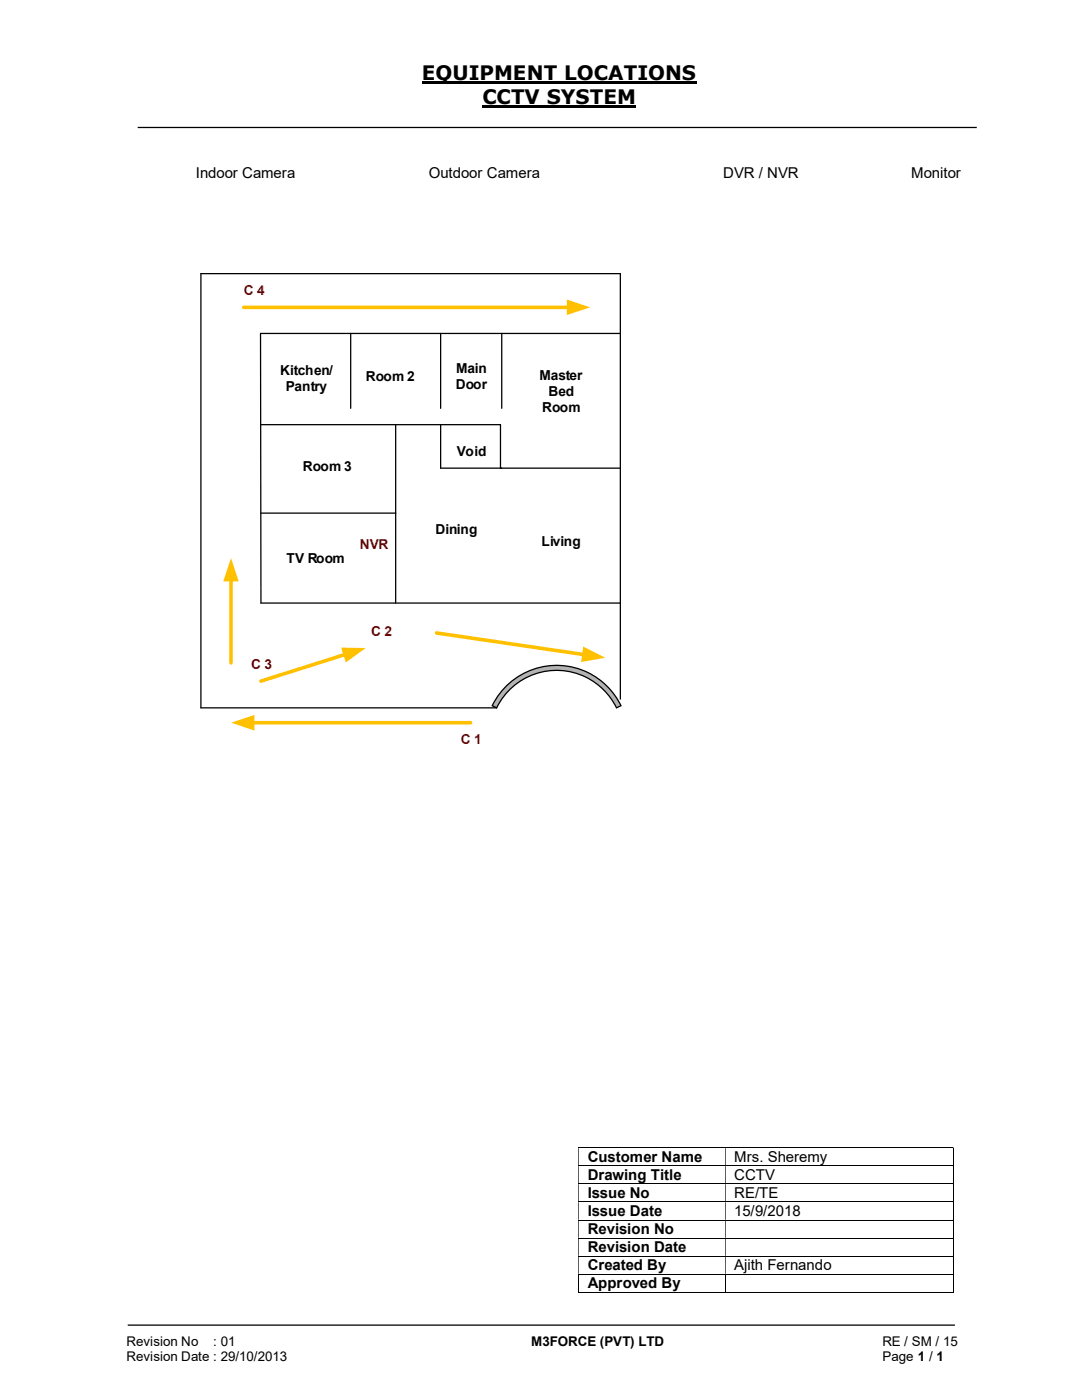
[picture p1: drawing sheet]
<svg xmlns="http://www.w3.org/2000/svg" width="216mm" height="279mm" viewBox="0 0 216 279" stroke-linecap="round" stroke-linejoin="round" font-family="sans-serif">
<path d="M84.2 16.4h54.8M96.3 21.3h30.7" fill="none" stroke="#000" stroke-width=".42"/>
<path d="M27.5 25.4h167.4M70 66.5v15M87.9 66.5v15M100.1 66.5v15M123.8 66.5h-71.8l.1 53.9h71.7M52 84.8h47.9v8.6M79 84.8v35.6M87.9 84.8v8.6h35.9M52 102.4h27M123.8 139.5v-84.9h-83.7v86.7M25.5 264.5h165" fill="none" stroke="#000" stroke-width=".25"/>
<g fill="none" stroke="#000" stroke-width=".2">
<path d="M115.4 229.1h74.7M115.4 232.7h74.7M115.4 236.3h74.7M115.4 239.9h74.7M190.2 229.2v3.4M190.2 232.7v3.5M190.2 236.3v3.5M190.2 239.9v3.5M115.4 243.5h74.7M115.4 247.1h74.7M115.4 250.7h74.7M115.4 254.3h74.7"/>
<path d="M115.4 257.9h29.3M115.5 254.4v3.6M144.8 254.4v3.6M144.8 257.9h45.3M190.2 243.6v3.4M190.2 247.1v3.5M190.2 250.8v3.4M190.2 254.4v3.6"/>
</g>
<g fill="#000">
<path d="M190.1 229h.2v.2h-.2zM115.4 229.2h.1v3.4h-.1zM144.7 229.2h.1v3.4h-.1z" fill-rule="evenodd"/>
<path d="M190.1 232.6h.2v.1h-.2zM115.4 232.7h.1v3.5h-.1zM144.7 232.7h.1v3.5h-.1z" fill-rule="evenodd"/>
<path d="M190.1 236.2h.2v.1h-.2zM115.4 236.3h.1v3.5h-.1zM144.7 236.3h.1v3.5h-.1z" fill-rule="evenodd"/>
<path d="M190.1 239.8h.2v.1h-.2zM115.4 239.9h.1v3.5h-.1zM144.7 239.9h.1v3.5h-.1z" fill-rule="evenodd"/>
<path d="M190.1 243.4h.2v.2h-.2zM115.4 243.6h.1v3.4h-.1zM144.7 243.6h.1v3.4h-.1z" fill-rule="evenodd"/>
<path d="M190.1 247h.2v.1h-.2zM115.4 247.1h.1v3.5h-.1zM144.7 247.1h.1v3.5h-.1z" fill-rule="evenodd"/>
<path d="M190.1 250.6h.2v.2h-.2zM115.4 250.8h.1v3.4h-.1zM144.7 250.8h.1v3.4h-.1z" fill-rule="evenodd"/>
</g>
<path d="M190.1 254.2h.2v.2h-.2zM190.1 257.9h.2v.1h-.2z" fill="#000"/>
<path d="M100.9 137.1a14.3 14.3 0 0 1 23 3.7l-.9 .5a13.3 13.3 0 0 0-11.9-7.5 13.3 13.3 0 0 0-12 7.5l-.9-.5 .8-1.3z" fill-rule="evenodd" fill="#b3b3b3"/>
<path d="M100.9 137.1a14.3 14.3 0 0 1 23 3.7l-.9 .5a13.3 13.3 0 0 0-11.9-7.5 13.3 13.3 0 0 0-12 7.5l-.9-.5 .8-1.3zM40.1 141.3h59" fill="none" stroke="#000" stroke-width=".25"/>
<path d="M50.3 144.2h43.6" fill="none" stroke="#ffc000" stroke-width=".72"/>
<path d="M46.1 144.2l4.7-1.5v3.1z" fill="#ffc000"/>
<path d="M48.6 61.3h64.9" fill="none" stroke="#ffc000" stroke-width=".72"/>
<path d="M113.1 59.8l4.7 1.5-4.7 1.6z" fill="#ffc000"/>
<path d="M68.9 130.6l-16.8 5.3" fill="none" stroke="#ffc000" stroke-width=".72"/>
<path d="M68.1 129.2l4.9 .1-4 2.9z" fill="#ffc000"/>
<path d="M87.1 126.3l29.4 4.3" fill="none" stroke="#ffc000" stroke-width=".72"/>
<path d="M116.4 129l4.4 2.3-4.8 .8z" fill="#ffc000"/>
<path d="M46.1 115.7v16.6" fill="none" stroke="#ffc000" stroke-width=".72"/>
<path d="M46.1 111.4l1.5 4.6h-3.1z" fill="#ffc000"/>
<g font-size="4">
<text x="84.2" y="16">EQUIPMENT LOCATIONS</text>
<text x="96.3" y="20.8">CCTV SYSTEM</text>
</g>
<g font-size="3">
<text x="39.1" y="35.5">Indoor Camera</text>
<text x="85.6" y="35.5">Outdoor Camera</text>
<text x="144.3" y="35.5">DVR / NVR</text>
<text x="181.8" y="35.5">Monitor</text>
<text x="117.3" y="231.9">Customer Name</text>
<text x="146.5" y="231.9">Mrs. Sheremy</text>
<text x="117.3" y="235.5">Drawing Title</text>
<text x="117.3" y="239.1">Issue No</text>
<text x="146.5" y="235.5">CCTV</text>
<text x="146.5" y="239.1">RE/TE</text>
<text x="117.3" y="242.7">Issue Date</text>
<text x="146.5" y="242.7">15/9/2018</text>
<text x="117.3" y="246.3">Revision No</text>
<text x="117.3" y="249.9">Revision Date</text>
<text x="117.3" y="253.5">Created By</text>
<text x="117.3" y="257.1">Approved By</text>
<text x="146.5" y="253.5">Ajith Fernando</text>
</g>
<g font-size="2.7" fill="#c00000">
<text x="48.6" y="58.8">C 4</text>
<text x="71.8" y="109.6">NVR</text>
<text x="74" y="126.9">C 2</text>
<text x="50.1" y="133.5">C 3</text>
<text x="91.9" y="148.5">C 1</text>
</g>
<g font-size="2.7">
<text x="55.9" y="74.8">Kitchen/</text>
<text x="73" y="76.1">Room 2</text>
<text x="90.9" y="77.7">Door</text>
<text x="91" y="74.5">Main</text>
<text x="107.7" y="75.9">Master</text>
<text x="57" y="78">Pantry</text>
<text x="108.2" y="82.3">Room</text>
<text x="109.4" y="79.1">Bed</text>
<text x="60.5" y="94">Room 3</text>
<text x="91.1" y="91.1">Void</text>
<text x="86.9" y="106.6">Dining</text>
<text x="57.1" y="112.3">TV Room</text>
<text x="108" y="109">Living</text>
<text x="25.2" y="268.7">Revision No</text>
<text x="42.6" y="268.7">: 01</text>
<text x="106" y="268.7">M3FORCE (PVT) LTD</text>
<text x="176.1" y="268.7">RE / SM / 15</text>
<text x="25.2" y="271.7">Revision Date : 29/10/2013</text>
<text x="176.1" y="271.7">Page 1 / 1</text>
</g>
</svg>
